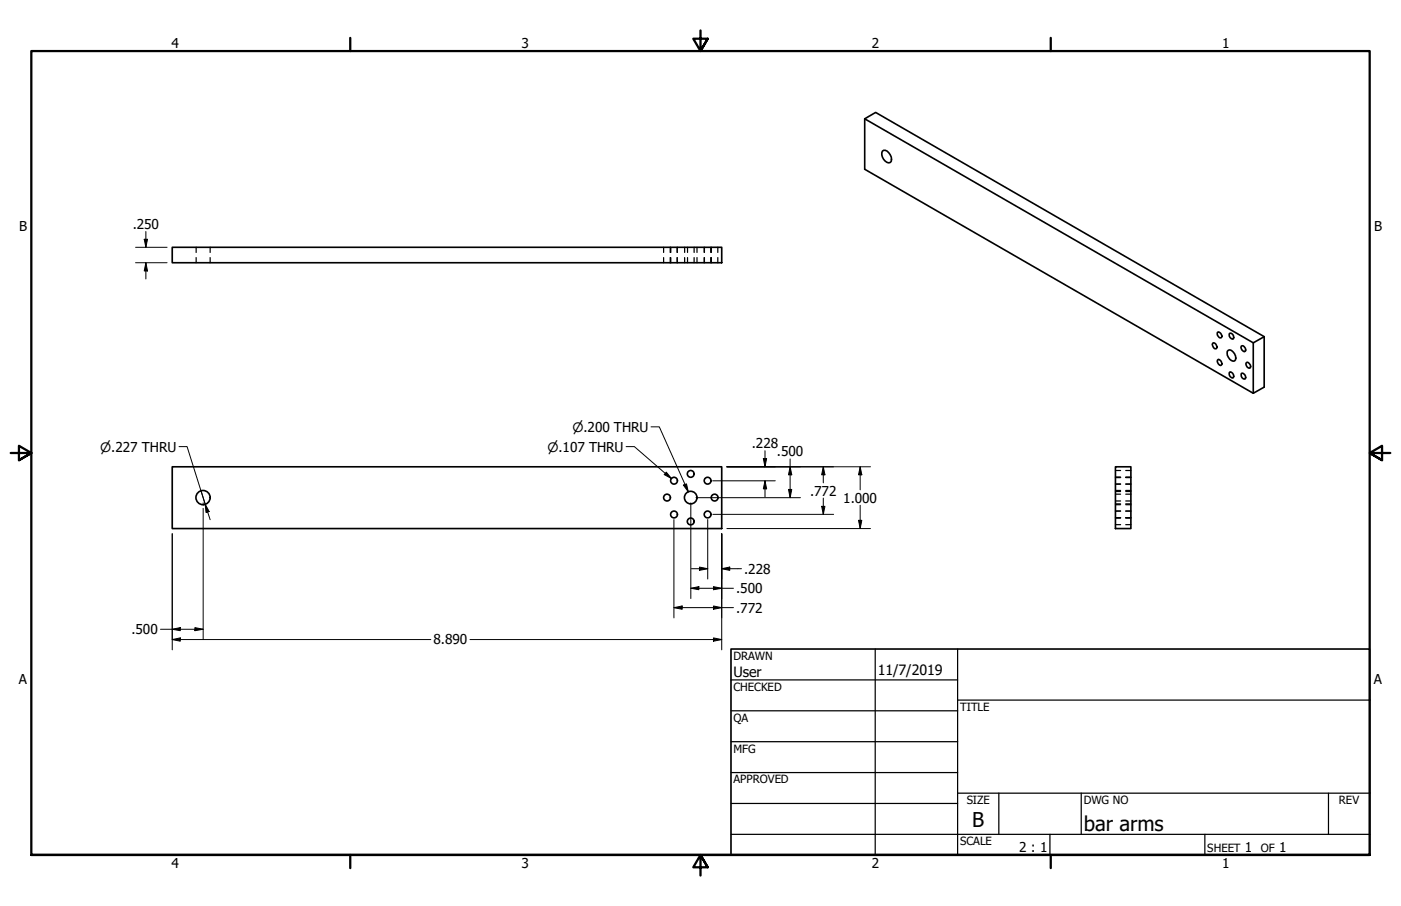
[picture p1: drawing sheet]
<svg xmlns="http://www.w3.org/2000/svg" width="432mm" height="279mm" viewBox="0 0 432 279" stroke-linecap="round" stroke-linejoin="round" font-family="sans-serif">
<!-- layer: Visible (ANSI) -->
<g fill="none" stroke="#000" stroke-width=".51">
<path d="M266.5 36.6l119.8 69.1 3.3-1.9v15.6l-3.3 1.9v-15.6M272 46.6a1.31 1.31 0 0 1 1.9 .5 2.32 2.32 0 0 1 .5 3 2.47 2.47 0 0 1-2.6-3zM53.1 76.3h169.3v4.7h-169.3zM373.8 105.9l.2-.2a1.12 1.12 0 0 1 .7 1.9 1.27 1.27 0 0 1-.9-1.7zM375.2 102.5a1.04 1.04 0 0 1 1.2 .5 1.04 1.04 0 0 1-.2 1.2 1.34 1.34 0 0 1-1-1.7zM375.3 111l.2-.2a1.16 1.16 0 0 1 .7 1.9 1.36 1.36 0 0 1-.9-1.7zM378.3 108.3l.3-.3a1.87 1.87 0 0 1 2.2 1.8v1.1l-.3 .4a2.31 2.31 0 0 1-2.2-3zM378.9 102.9l.3-.2a1.1 1.1 0 0 1 .9 .7 1.1 1.1 0 0 1-.2 1.2 1.33 1.33 0 0 1-1-1.7zM378.9 114.9l.3-.2a1.15 1.15 0 0 1 .7 1.9 1.33 1.33 0 0 1-1-1.7zM382.6 115.2a1.04 1.04 0 0 1 1.1 .5 1.04 1.04 0 0 1-.1 1.2 1.25 1.25 0 0 1-1-1.7zM382.6 106.7l.2-.1a1.06 1.06 0 0 1 1 .7 1.06 1.06 0 0 1-.3 1.2 1.36 1.36 0 0 1-.9-1.8zM384.1 111.9l.3-.2a1.45 1.45 0 0 1 1 1.7l-.3 .1a1.24 1.24 0 0 1-1-1.6z"/>
<path d="M389.6 103.8l-119.7-69.1-3.4 1.9v15.6l119.8 69.1M53.1 144h169.3v19h-169.3zM343.8 144h4.8v19h-4.8z"/>
<circle cx="62.6" cy="153.4" r="2.19"/>
<circle cx="205.6" cy="153.4" r="1.05"/>
<circle cx="207.7" cy="158.7" r="1.05"/>
<circle cx="207.7" cy="148.2" r="1.05"/>
<circle cx="212.9" cy="153.4" r="1.94"/>
<circle cx="212.9" cy="146.1" r="1.05"/>
<circle cx="218.1" cy="158.7" r="1.05"/>
<circle cx="218.1" cy="148.2" r="1.05"/>
<circle cx="220.2" cy="153.4" r="1.05"/>
<circle cx="212.9" cy="160.8" r="1.05"/>
</g>
<!-- layer: Hidden (ANSI) -->
<g fill="none" stroke="#000" stroke-width=".38">
<path d="M60.5 76.3v1.6M60.5 79.4v1.6M64.8 76.3v1.6M64.8 79.4v1.6M204.5 76.3v1.6M204.5 79.4v1.6M206.6 76.3v1.6M206.6 79.4v1.6M206.7 76.3v1.6M206.7 79.4v1.6M208.7 76.3v1.6M208.7 79.4v1.6"/>
<path d="M211 76.3v1.6M211 79.4v1.6M211.9 76.3v1.6M211.9 79.4v1.6M213.9 76.3v1.6M213.9 79.4v1.6M214.8 76.3v1.6M214.8 79.4v1.6M217 76.3v1.6M217 79.4v1.6M217.1 76.3v1.6M217.1 79.4v1.6"/>
<path d="M219.1 76.3v1.6M219.1 79.4v1.6M219.2 76.3v1.6M219.2 79.4v1.6M221.2 76.3v1.6M221.2 79.4v1.6M343.8 147.3h1.6M343.8 149.3h1.6M343.8 157.6h1.6M343.8 159.6h1.6M343.8 145.1h1.6M343.8 147.1h1.6"/>
<path d="M343.8 152.4h1.6M343.8 154.5h1.6M343.8 159.8h1.6M343.8 151.6h1.6M343.8 155.4h1.6M343.8 151.3h1.6M343.8 155.6h1.6M347 147.3h1.6M347 149.3h1.6M347 157.6h1.6M347 159.6h1.6M347 145.1h1.6"/>
<path d="M347 147.1h1.6M347 152.4h1.6M347 154.5h1.6M347 159.8h1.6M347 151.6h1.6M347 155.4h1.6M347 151.3h1.6M347 155.6h1.6M343.8 161.8h1.6M347 161.8h1.6"/>
</g>
<!-- layer: Border (ANSI) -->
<path d="M107.9 11.7v4M215.9 9.4v6.3l-2.2-3.8h4.4l-2.2 3.8 2.2-3.8M323.8 11.7v4M3.3 139.7h6.4l-3.9-2.2v4.4l3.9-2.2-3.9 2.2M428.5 139.7h-6.4l3.9-2.2v4.4l-3.9-2.2 3.9 2.2M9.7 263.7v-248h412.4v248h-412.4h412.4M107.9 263.7v4M218.1 267.5l-2.2-3.8 2.2 3.8h-4.4l2.2-3.8v6.3M323.8 263.7v4" fill="none" stroke="#000" stroke-width=".7"/>
<!-- layer: Title (ANSI) -->
<g fill="none" stroke="#000" stroke-width=".38">
<path d="M225.3 209.7h69.8M225.3 219.2h69.8M269.7 200.2v63.5M295.1 215.9h127M295.1 200.2v63.5M225.3 228.7h69.8M225.3 238.3h69.8M225.3 257.3h196.8M225.3 247.8h69.8M295.1 244.6h127M307.8 244.6v12.7M323.6 257.3v6.4"/>
<path d="M333.2 244.6v12.7M371.3 257.3v6.4M409.4 244.6v12.7"/>
</g>
<path d="M225.3 200.2h196.8v63.5h-196.8z" fill="none" stroke="#000" stroke-width=".51"/>
<!-- layer: Dimension (ANSI) -->
<g fill="none" stroke="#000" stroke-width=".31">
<path d="M41.8 76.3h9.7M44.4 73.8h1.1l-.5 2.5zM45 71.4v4.9M41.8 81h9.7M45 81l.5 2.6h-1.1zM45 81v5M235.8 139v5M62.6 155.1v.7M62.6 156.8v40.4M212.9 155.1v29.5M214.5 153.5h32.2M219.6 148.3h19.4"/>
<path d="M219.7 158.6h37.2M224 144h44.3M235.3 141.4h1l-.5 2.6zM235.8 148.3l.5 2.4h-1zM235.8 148.3v5M243 150.9h1l-.5 2.6zM243.5 144l.5 2.4h-1zM243.5 141.5v12M253.2 156.1h1.1l-.6 2.5zM253.7 144l.6 2.4h-1.1zM253.7 144v4.9M253.7 153.6v5"/>
<path d="M265.1 144l.5 2.4h-1zM265.1 144v7.1M265.1 155.8v7.2M53.1 164.6v35.8M207.7 160.2v30.4M213.1 175.4h5M215.6 174.9l2.5 .5-2.5 .5zM218.1 160.2v18.4M222.4 175.4l2.5-.5v1zM222.4 164.6v35.8M222.4 175.4h6.1M224 163h44.3"/>
<path d="M264.6 160.5h1l-.5 2.5zM49.5 194.1h13.1M53.1 197.2l2.5-.5v1zM53.1 194.1l2.5-.6v1zM53.1 197.2h79.7M60.1 193.5l2.5 .6-2.5 .4zM144.8 197.2h77.6M207.7 187.4l2.5-.5v1zM207.7 187.4h18.4M212.9 181.4l2.5-.5v1zM212.9 181.4h13.2M219.9 196.7l2.5 .5-2.5 .5z"/>
<path d="M219.9 180.9l2.5 .5-2.5 .5zM219.9 186.9l2.5 .5-2.5 .5z"/>
</g>
<g fill="#000">
<path d="M44.4 73.8h1.1l-.5 2.5z" fill-rule="evenodd"/>
<path d="M45 81l.5 2.6h-1.1z" fill-rule="evenodd"/>
<path d="M235.3 141.4h1l-.5 2.6z" fill-rule="evenodd"/>
<path d="M235.8 148.3l.5 2.4h-1z" fill-rule="evenodd"/>
<path d="M243 150.9h1l-.5 2.6z" fill-rule="evenodd"/>
<path d="M243.5 144l.5 2.4h-1z" fill-rule="evenodd"/>
<path d="M253.2 156.1h1.1l-.6 2.5z" fill-rule="evenodd"/>
<path d="M253.7 144l.6 2.4h-1.1z" fill-rule="evenodd"/>
<path d="M265.1 144l.5 2.4h-1z" fill-rule="evenodd"/>
<path d="M215.6 174.9l2.5 .5-2.5 .5z" fill-rule="evenodd"/>
<path d="M222.4 175.4l2.5-.5v1z" fill-rule="evenodd"/>
<path d="M264.6 160.5h1l-.5 2.5z" fill-rule="evenodd"/>
<path d="M53.1 197.2l2.5-.5v1z" fill-rule="evenodd"/>
<path d="M53.1 194.1l2.5-.6v1z" fill-rule="evenodd"/>
<path d="M60.1 193.5l2.5 .6-2.5 .4z" fill-rule="evenodd"/>
<path d="M207.7 187.4l2.5-.5v1z" fill-rule="evenodd"/>
<path d="M212.9 181.4l2.5-.5v1z" fill-rule="evenodd"/>
<path d="M219.9 196.7l2.5 .5-2.5 .5z" fill-rule="evenodd"/>
<path d="M219.9 180.9l2.5 .5-2.5 .5z" fill-rule="evenodd"/>
<path d="M219.9 186.9l2.5 .5-2.5 .5z" fill-rule="evenodd"/>
</g>
<!-- layer: Symbol (ANSI) -->
<path d="M55.2 137.7h2.5l5.5 17.8M193 137.7h2.5l11.4 9.9M200.7 131.6h2.5l9 20.1M62 151.4l1.2 4.1M63.2 155.5l1.3 2.2-1 .4zM63.2 155.5l1.6 4.8M205.4 145.6l1.5 2-2.2-1.2zM210.6 149.6l1-.4 .6 2.5z" fill="none" stroke="#000" stroke-width=".31"/>
<g fill="#000">
<path d="M63.2 155.5l1.3 2.2-1 .4z" fill-rule="evenodd"/>
<path d="M205.4 145.6l1.5 2-2.2-1.2z" fill-rule="evenodd"/>
<path d="M210.6 149.6l1-.4 .6 2.5z" fill-rule="evenodd"/>
</g>
<g font-size="6.3">
<text x="299.7" y="255.1">B</text>
<text x="334" y="256.4">bar arms</text>
</g>
<g font-size="4.4">
<text x="226.1" y="208.9">User</text>
<text x="270.5" y="208.2">11/7/2019</text>
</g>
<g font-size="4.2">
<text x="52.8" y="14.7">4</text>
<text x="160.8" y="14.7">3</text>
<text x="268.7" y="14.7">2</text>
<text x="376.7" y="14.7">1</text>
<text x="5.9" y="71.4">B</text>
<text x="40.9" y="70.5">.250</text>
<text x="423.5" y="71.4">B</text>
<text x="231.7" y="138.2">.228</text>
<text x="239.5" y="140.7">.500</text>
<text x="249.7" y="152.8">.772</text>
<text x="259.9" y="155">1.000</text>
<text x="229.4" y="176.9">.228</text>
<text x="226.9" y="182.9">.500</text>
<text x="226.9" y="188.9">.772</text>
<text x="40.5" y="195.6">.500</text>
<text x="133.6" y="198.8">8.890</text>
<text x="5.8" y="211.1">A</text>
<text x="423.4" y="211.1">A</text>
<text x="314.1" y="262.9">2 : 1</text>
<text x="383.7" y="262.8">1</text>
<text x="394.2" y="262.8">1</text>
<text x="52.8" y="267.7">4</text>
<text x="160.8" y="267.7">3</text>
<text x="268.7" y="267.7">2</text>
<text x="376.7" y="267.7">1</text>
</g>
<g font-size="4">
<text x="176.4" y="133.2">⌀.200 THRU</text>
<text x="30.9" y="139.3">⌀.227 THRU</text>
<text x="168.7" y="139.3">⌀.107 THRU</text>
</g>
<g font-size="3.5">
<text x="226.1" y="203.5">DRAWN</text>
<text x="226.1" y="213">CHECKED</text>
<text x="295.9" y="219.2">TITLE</text>
<text x="226.1" y="222.6">QA</text>
<text x="226.1" y="232.1">MFG</text>
<text x="226.1" y="241.6">APPROVED</text>
<text x="297.9" y="248">SIZE</text>
<text x="334" y="248">DWG NO</text>
<text x="412.7" y="247.9">REV</text>
<text x="295.9" y="260.7">SCALE</text>
<text x="372.1" y="262.8">SHEET</text>
<text x="388.6" y="262.8">OF</text>
</g>
</svg>
